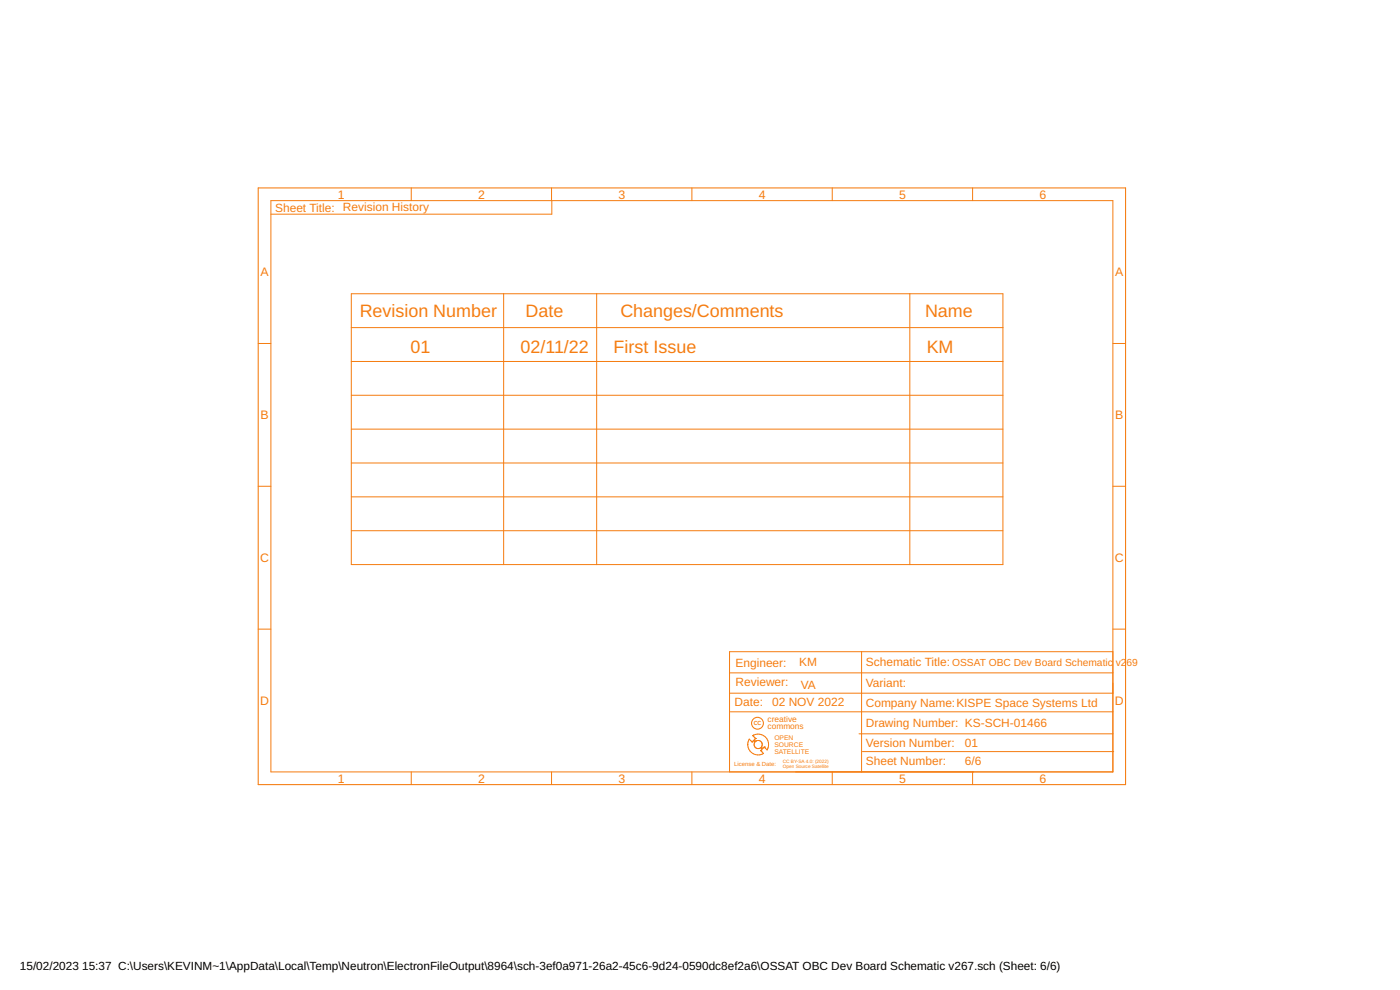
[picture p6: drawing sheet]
<svg xmlns="http://www.w3.org/2000/svg" width="420mm" height="297mm" viewBox="0 0 420 297" stroke-linecap="round" stroke-linejoin="round" font-family="sans-serif">
<g fill="none" stroke="#f57c10" stroke-width=".3">
<path d="M123.4 56.4v3.8M165.5 56.4v3.8M207.6 56.4v3.8M249.8 56.4v3.8M291.9 56.4v3.8M81.3 60.2h252.7v171.4h-252.7zM165.6 60.2v4.1h-84.3M105.4 88.1h195.6v81.3h-195.6zM105.4 98.3h195.6M151.2 88.1v81.3M179.1 88.1v81.3M273 88.1v81.3"/>
<path d="M77.5 103.1h3.8M105.4 108.5h195.6M105.4 118.6h195.6M334 103.1h3.8M105.4 128.8h195.6M105.4 138.9h195.6M77.5 145.9h3.8M105.4 149.1h195.6M105.4 159.2h195.6M334 145.9h3.8M77.5 188.8h3.8M258.6 195.5v36.1"/>
<path d="M334 188.8h3.8M334 195.5h-115.1v36.1M218.9 201.9h115.1M218.9 208h115.1M219.2 213.6h114.8M123.4 231.6v3.8M165.5 231.6v3.8M207.6 231.6v3.8M225.7 222.6l-.8-.8a3.1 3.1 0 0 0 .4 3.8 3.1 3.1 0 0 0 3.9 .5l-.9-.9 .4-.4-.4-.5M225.7 222.6h.1M225.7 222.6l.4-.4 .5 .4a1.23 1.23 0 0 0 .1 1.6 1.23 1.23 0 0 0 1.6 .2M225.9 220.7a3.1 3.1 0 0 1 3.9 .5 3.1 3.1 0 0 1 .4 3.8l-.8-.8-.5 .4-.4-.4a1.22 1.22 0 0 0-.1-1.7 1.22 1.22 0 0 0-1.6-.1"/>
<path d="M225.9 220.7l.9 .9M225.9 220.7h.1M226.8 221.6h.1M226.8 221.6l-.5 .4 .5 .4M226.8 222.4h.1M228.3 225.2h.1M228.3 224.3v.1M229.4 224.2h.1M249.8 231.6v3.8M257.8 220.2h76.2M258.8 225.5h75.4M291.9 231.6v3.8"/>
</g>
<g fill="none" stroke="#f57c10" stroke-width=".32">
<path d="M77.5 56.4h260.3v179h-260.3z"/>
<circle cx="227.3" cy="217" r="1.78"/>
</g>
<g font-size="5.4" fill="#f57c10">
<text x="108" y="95.2">Revision Number</text>
<text x="157.7" y="95.2">Date</text>
<text x="186.2" y="95.2">Changes/Comments</text>
<text x="277.6" y="95.2">Name</text>
<text x="123.2" y="105.9">01</text>
<text x="156.2" y="105.9">02/11/22</text>
<text x="184.2" y="105.9">First Issue</text>
<text x="278.1" y="105.9">KM</text>
</g>
<g font-size="3.7" fill="#f57c10">
<text x="101.3" y="59.6">1</text>
<text x="143.5" y="59.6">2</text>
<text x="185.6" y="59.6">3</text>
<text x="227.7" y="59.6">4</text>
<text x="269.8" y="59.6">5</text>
<text x="311.9" y="59.6">6</text>
<text x="78.2" y="82.9">A</text>
<text x="334.7" y="82.9">A</text>
<text x="78.2" y="125.8">B</text>
<text x="334.7" y="125.8">B</text>
<text x="78.1" y="168.6">C</text>
<text x="334.6" y="168.6">C</text>
<text x="78.1" y="211.5">D</text>
<text x="334.6" y="211.5">D</text>
<text x="101.3" y="234.8">1</text>
<text x="143.5" y="234.8">2</text>
<text x="185.6" y="234.8">3</text>
<text x="227.7" y="234.8">4</text>
<text x="269.8" y="234.8">5</text>
<text x="311.9" y="234.8">6</text>
</g>
<g font-size="3.6" fill="#f57c10">
<text x="82.6" y="63.8">Sheet Title: Revision History</text>
<text x="220.7" y="200.1">Engineer:</text>
<text x="239.9" y="199.9">KM</text>
<text x="259.8" y="199.9">Schematic Title:</text>
<text x="220.7" y="206">Reviewer:</text>
<text x="240.3" y="206.7">VA</text>
<text x="259.8" y="206.2">Variant:</text>
<text x="220.5" y="211.8">Date:</text>
<text x="231.7" y="211.8">02 NOV 2022</text>
<text x="259.8" y="212.1">Company Name:KISPE Space Systems Ltd</text>
<text x="259.8" y="218.1">Drawing Number: KS-SCH-01466</text>
<text x="259.8" y="224">Version Number:</text>
<text x="289.6" y="224">01</text>
<text x="259.8" y="229.6">Sheet Number:</text>
<text x="289.6" y="229.6">6/6</text>
</g>
<g font-size="3.5">
<text x="6" y="291">15/02/2023</text>
<text x="24.7" y="291">15:37 C:\Users\KEVINM~1\AppData\Local\Temp\Neutron\ElectronFileOutput\8964\sch-3ef0a971-26a2-45c6-9d24-0590dc8ef2a6\OSSAT OBC Dev Board Schematic v267.sch (Sheet: 6/6)</text>
</g>
<g font-size="3.1" fill="#f57c10">
<text x="285.7" y="199.9">OSSAT OBC Dev Board Schematic</text>
<text x="334.8" y="199.9">v2</text>
<text x="338.1" y="199.9">69</text>
</g>
<g font-size="2.5" fill="#f57c10">
<text x="230.4" y="216.7">creative</text>
<text x="230.4" y="218.6">commons</text>
</g>
<g font-size="2" fill="#f57c10">
<text x="232.4" y="222">OPEN</text>
<text x="232.4" y="224.1">SOURCE</text>
<text x="232.4" y="226.1">SATELLITE</text>
</g>
<g font-size="1.8" fill="#f57c10">
<text x="226.3" y="217.6">CC</text>
<text x="220.3" y="229.7">License &amp; Date:</text>
</g>
<g font-size="1.4" fill="#f57c10">
<text x="234.9" y="230.3">Open Source Satellite</text>
<text x="234.9" y="228.9">CC BY-SA 4.0: (2022)</text>
</g>
</svg>
